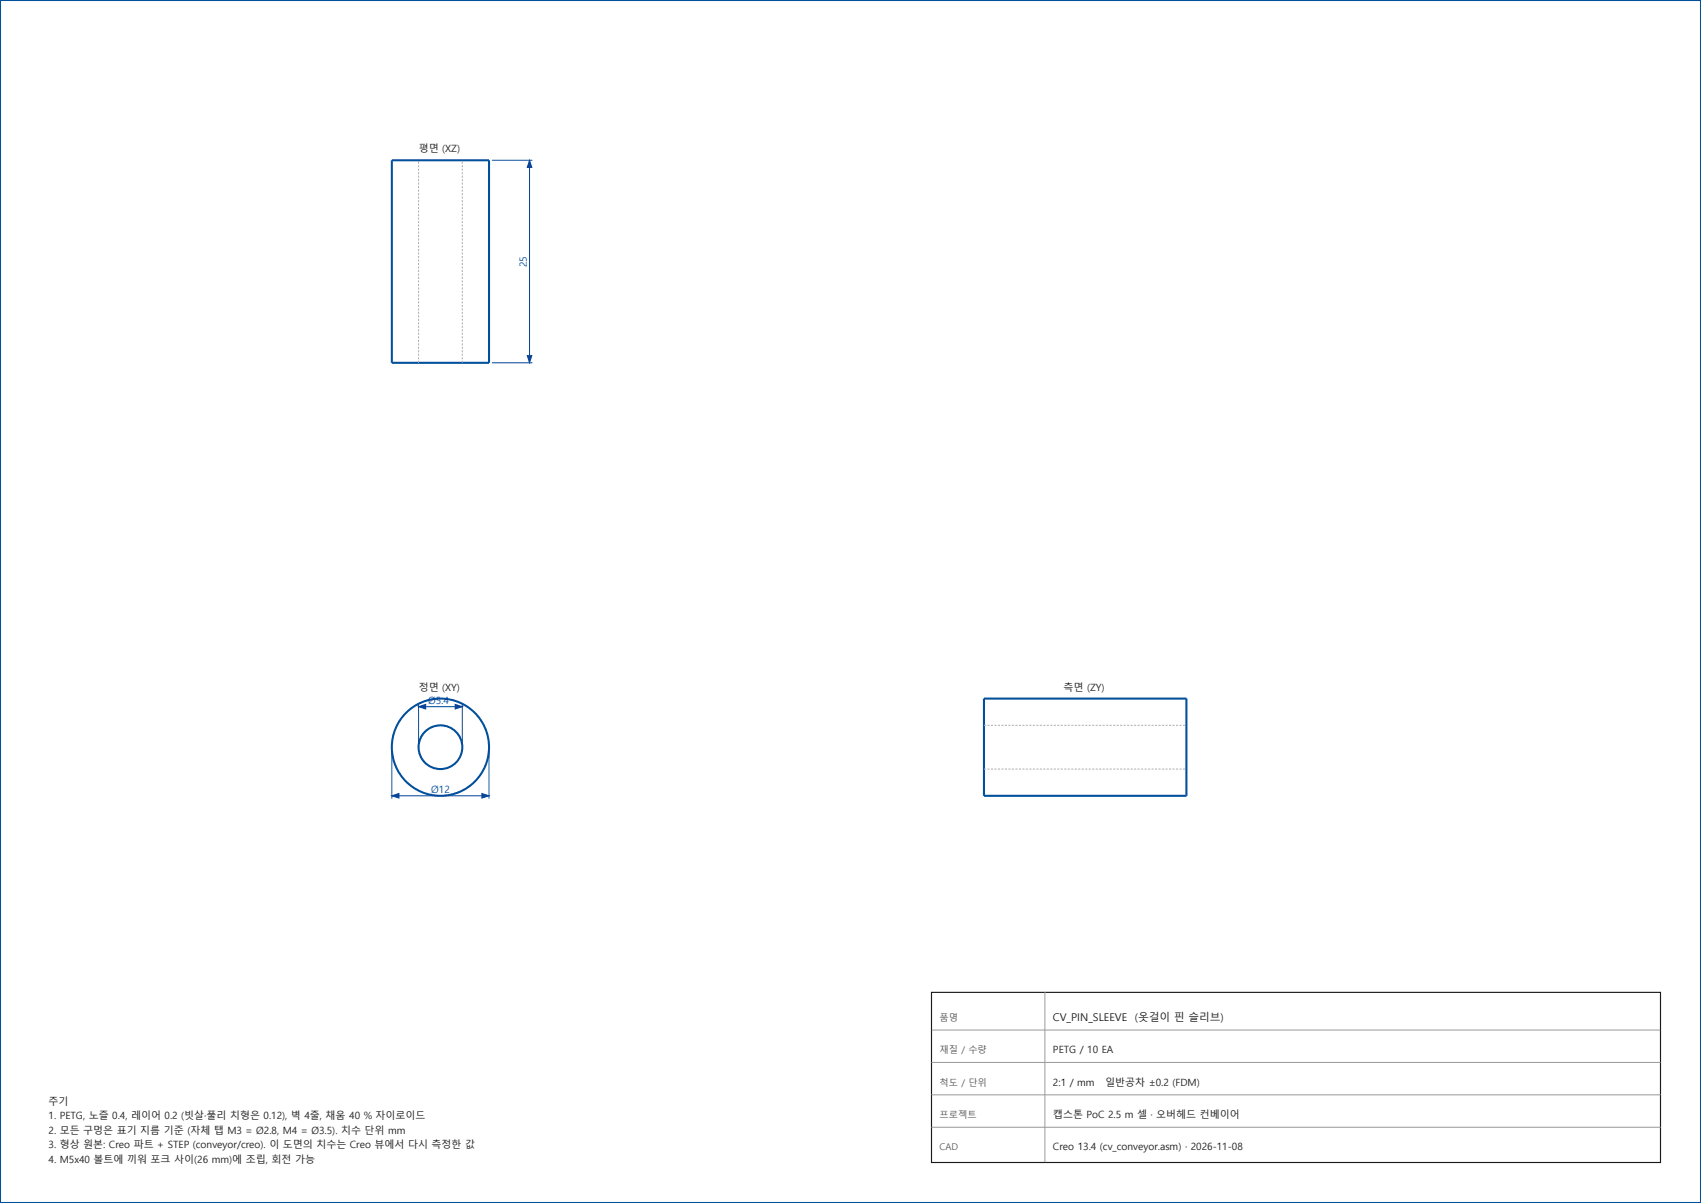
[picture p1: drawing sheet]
<svg xmlns="http://www.w3.org/2000/svg" width="420mm" height="297mm" viewBox="0 0 420 297" stroke-linecap="round" stroke-linejoin="round" font-family="sans-serif">
<g fill="none" stroke="#00509b" stroke-width=".51">
<path d="M0 0h420v297h-420zM96.8 39.6h24v50h-24zM243 172.5h50v24h-50z"/>
<circle cx="108.7" cy="184.5" r="12"/>
<circle cx="108.7" cy="184.5" r="5.4"/>
</g>
<g fill="none" stroke="#afafb4" stroke-width=".25">
<path d="M103.4 39.6h.1M103.4 39.9v.5M114.1 39.6h.1M114.1 39.9v.5M103.4 40.8v.5M103.4 41.6v.6M103.4 42.5v.5M103.4 43.4v.5M103.4 44.2v.5M103.4 45.1v.5M103.4 45.9v.6M103.4 46.8v.5"/>
<path d="M103.4 47.7v.5M103.4 48.5v.6M103.4 49.4v.5M103.4 50.3v.5M103.4 51.1v.5M103.4 52v.5M103.4 52.8v.6M103.4 53.7v.5M103.4 54.6v.5M103.4 55.4v.5M103.4 56.3v.5M103.4 57.2v.5"/>
<path d="M103.4 58v.5M103.4 58.9v.5M103.4 59.7v.6M114.1 40.8v.5M114.1 41.6v.6M114.1 42.5v.5M114.1 43.4v.5M114.1 44.2v.5M114.1 45.1v.5M114.1 45.9v.6M114.1 46.8v.5M114.1 47.7v.5"/>
<path d="M114.1 48.5v.6M114.1 49.4v.5M114.1 50.3v.5M114.1 51.1v.5M114.1 52v.5M114.1 52.8v.6M114.1 53.7v.5M114.1 54.6v.5M114.1 55.4v.5M114.1 56.3v.5M114.1 57.2v.5M114.1 58v.5"/>
<path d="M114.1 58.9v.5M114.1 59.7v.6M103.4 60.6v.5M103.4 61.5v.5M103.4 62.3v.5M103.4 63.2v.5M103.4 64.1v.5M103.4 64.9v.5M103.4 65.8v.5M103.4 66.6v.6M103.4 67.5v.5M103.4 68.4v.5"/>
<path d="M103.4 69.2v.5M103.4 70.1v.5M103.4 70.9v.6M103.4 71.8v.5M103.4 72.7v.5M103.4 73.5v.6M103.4 74.4v.5M103.4 75.3v.5M103.4 76.1v.5M103.4 77v.5M103.4 77.8v.6M103.4 78.7v.5"/>
<path d="M103.4 79.6v.5M114.1 60.6v.5M114.1 61.5v.5M114.1 62.3v.5M114.1 63.2v.5M114.1 64.1v.5M114.1 64.9v.5M114.1 65.8v.5M114.1 66.6v.6M114.1 67.5v.5M114.1 68.4v.5M114.1 69.2v.5"/>
<path d="M114.1 70.1v.5M114.1 70.9v.6M114.1 71.8v.5M114.1 72.7v.5M114.1 73.5v.6M114.1 74.4v.5M114.1 75.3v.5M114.1 76.1v.5M114.1 77v.5M114.1 77.8v.6M114.1 78.7v.5M114.1 79.6v.5"/>
<path d="M103.4 80.4v.5M103.4 81.3v.5M103.4 82.2v.5M103.4 83v.5M103.4 83.9v.5M103.4 84.7v.6M103.4 85.6v.5M103.4 86.5v.5M103.4 87.3v.5M103.4 88.2v.5M103.4 89.1v.5M114.1 80.4v.5"/>
<path d="M114.1 81.3v.5M114.1 82.2v.5M114.1 83v.5M114.1 83.9v.5M114.1 84.7v.6M114.1 85.6v.5M114.1 86.5v.5M114.1 87.3v.5M114.1 88.2v.5M114.1 89.1v.5M243 179.1h.5M243.8 179.1h.5"/>
<path d="M244.7 179.1h.5M245.5 179.1h.6M246.4 179.1h.5M247.3 179.1h.5M248.1 179.1h.5M249 179.1h.5M249.8 179.1h.6M250.7 179.1h.5M251.6 179.1h.5M252.4 179.1h.6M253.3 179.1h.5M254.2 179.1h.5"/>
<path d="M255 179.1h.5M255.9 179.1h.5M256.7 179.1h.6M257.6 179.1h.5M258.5 179.1h.5M259.3 179.1h.5M260.2 179.1h.5M261.1 179.1h.5M261.9 179.1h.5M262.8 179.1h.5M263.6 179.1h.6M264.5 179.1h.5"/>
<path d="M265.4 179.1h.5M266.2 179.1h.5M267.1 179.1h.5M268 179.1h.5M268.8 179.1h.5M269.7 179.1h.5M270.5 179.1h.6M271.4 179.1h.5M272.3 179.1h.5M273.1 179.1h.5M274 179.1h.5M274.8 179.1h.6"/>
<path d="M275.7 179.1h.5M276.6 179.1h.5M277.4 179.1h.6M278.3 179.1h.5M279.2 179.1h.5M280 179.1h.5M280.9 179.1h.5M281.7 179.1h.6M282.6 179.1h.5M283.5 179.1h.5M284.3 179.1h.5M285.2 179.1h.5"/>
<path d="M286.1 179.1h.5M286.9 179.1h.5M287.8 179.1h.5M288.6 179.1h.6M289.5 179.1h.5M290.4 179.1h.5M291.2 179.1h.5M292.1 179.1h.5M293 179.1h.1M243 189.9h.5M243.8 189.9h.5M244.7 189.9h.5"/>
<path d="M245.5 189.9h.6M246.4 189.9h.5M247.3 189.9h.5M248.1 189.9h.5M249 189.9h.5M249.8 189.9h.6M250.7 189.9h.5M251.6 189.9h.5M252.4 189.9h.6M253.3 189.9h.5M254.2 189.9h.5M255 189.9h.5"/>
<path d="M255.9 189.9h.5M256.7 189.9h.6M257.6 189.9h.5M258.5 189.9h.5M259.3 189.9h.5M260.2 189.9h.5M261.1 189.9h.5M261.9 189.9h.5M262.8 189.9h.5M263.6 189.9h.6M264.5 189.9h.5M265.4 189.9h.5"/>
<path d="M266.2 189.9h.5M267.1 189.9h.5M268 189.9h.5M268.8 189.9h.5M269.7 189.9h.5M270.5 189.9h.6M271.4 189.9h.5M272.3 189.9h.5M273.1 189.9h.5M274 189.9h.5M274.8 189.9h.6M275.7 189.9h.5"/>
<path d="M276.6 189.9h.5M277.4 189.9h.6M278.3 189.9h.5M279.2 189.9h.5M280 189.9h.5M280.9 189.9h.5M281.7 189.9h.6M282.6 189.9h.5M283.5 189.9h.5M284.3 189.9h.5M285.2 189.9h.5M286.1 189.9h.5"/>
<path d="M286.9 189.9h.5M287.8 189.9h.5M288.6 189.9h.6M289.5 189.9h.5M290.4 189.9h.5M291.2 189.9h.5M292.1 189.9h.5M293 189.9h.1"/>
</g>
<path d="M121.5 39.6h10M130.7 39.6v50M121.5 89.6h10M103.3 173.8v10M103.3 174.5h10.8M114.1 173.8v10M96.7 185.2v12M96.7 196.5h24M120.7 185.2v12" fill="none" stroke="#0d4099" stroke-width=".25"/>
<g fill="#0d4099" stroke="#0d4099" stroke-width=".25">
<path d="M96.7 196.5l1.8-.6v1.1z"/>
<path d="M119 195.9l1.7 .6-1.7 .5z"/>
<path d="M103.3 174.5l1.8-.6v1.1z"/>
<path d="M112.4 173.9l1.7 .6-1.7 .5z"/>
<path d="M130.2 87.8h1.1l-.6 1.8z"/>
<path d="M130.7 39.6l.6 1.7h-1.1z"/>
</g>
<path d="M230 245h180v42h-180z" fill="none" stroke="#1a1a1a" stroke-width=".28"/>
<path d="M230 254.3h180M258 245v42M230 262.3h180M230 270.3h180M230 278.3h180" fill="none" stroke="#999" stroke-width=".25"/>
<g font-size="2.6" fill="#1a1a1a">
<text x="260" y="252">CV_PIN_SLEEVE</text>
<text x="280.2" y="252">(옷걸이 핀 슬리브)</text>
</g>
<g font-size="2.5" fill="#1a1a1a">
<text x="103.4" y="37.5">평면 (XZ)</text>
<text x="103.4" y="170.5">정면 (XY)</text>
<text x="262.6" y="170.5">측면 (ZY)</text>
<text x="260" y="260">PETG / 10 EA</text>
<text x="260" y="268">2:1 / mm</text>
<text x="272.9" y="268">일반공차 ±0.2 (FDM)</text>
<text x="12" y="272.7">주기</text>
<text x="12" y="276.3">1. PETG, 노즐 0.4, 레이어 0.2 (빗살·풀리 치형은 0.12), 벽 4줄, 채움 40 % 자이로이드</text>
<text x="12" y="279.9">2. 모든 구멍은 표기 지름 기준 (자체 탭 M3 = Ø2.8, M4 = Ø3.5). 치수 단위 mm</text>
<text x="260" y="276">캡스톤 PoC 2.5 m 셀 · 오버헤드 컨베이어</text>
<text x="12" y="283.4">3. 형상 원본: Creo 파트 + STEP (conveyor/creo). 이 도면의 치수는 Creo 뷰에서 다시 측정한 값</text>
<text x="12" y="287">4. M5x40 볼트에 끼워 포크 사이(26 mm)에 조립, 회전 가능</text>
<text x="260" y="284">Creo 13.4 (cv_conveyor.asm) · 2026-11-08</text>
</g>
<g font-size="2.5" fill="#0d4099">
<text x="130.1" y="65.9" transform="rotate(-90 130.1 65.9)">25</text>
<text x="105.7" y="173.8">Ø5.4</text>
<text x="106.5" y="195.8">Ø12</text>
</g>
<g font-size="2.3" fill="#595959">
<text x="232" y="252">품명</text>
<text x="232" y="260">재질 / 수량</text>
<text x="232" y="268">척도 / 단위</text>
<text x="232" y="276">프로젝트</text>
<text x="232" y="284">CAD</text>
</g>
</svg>
